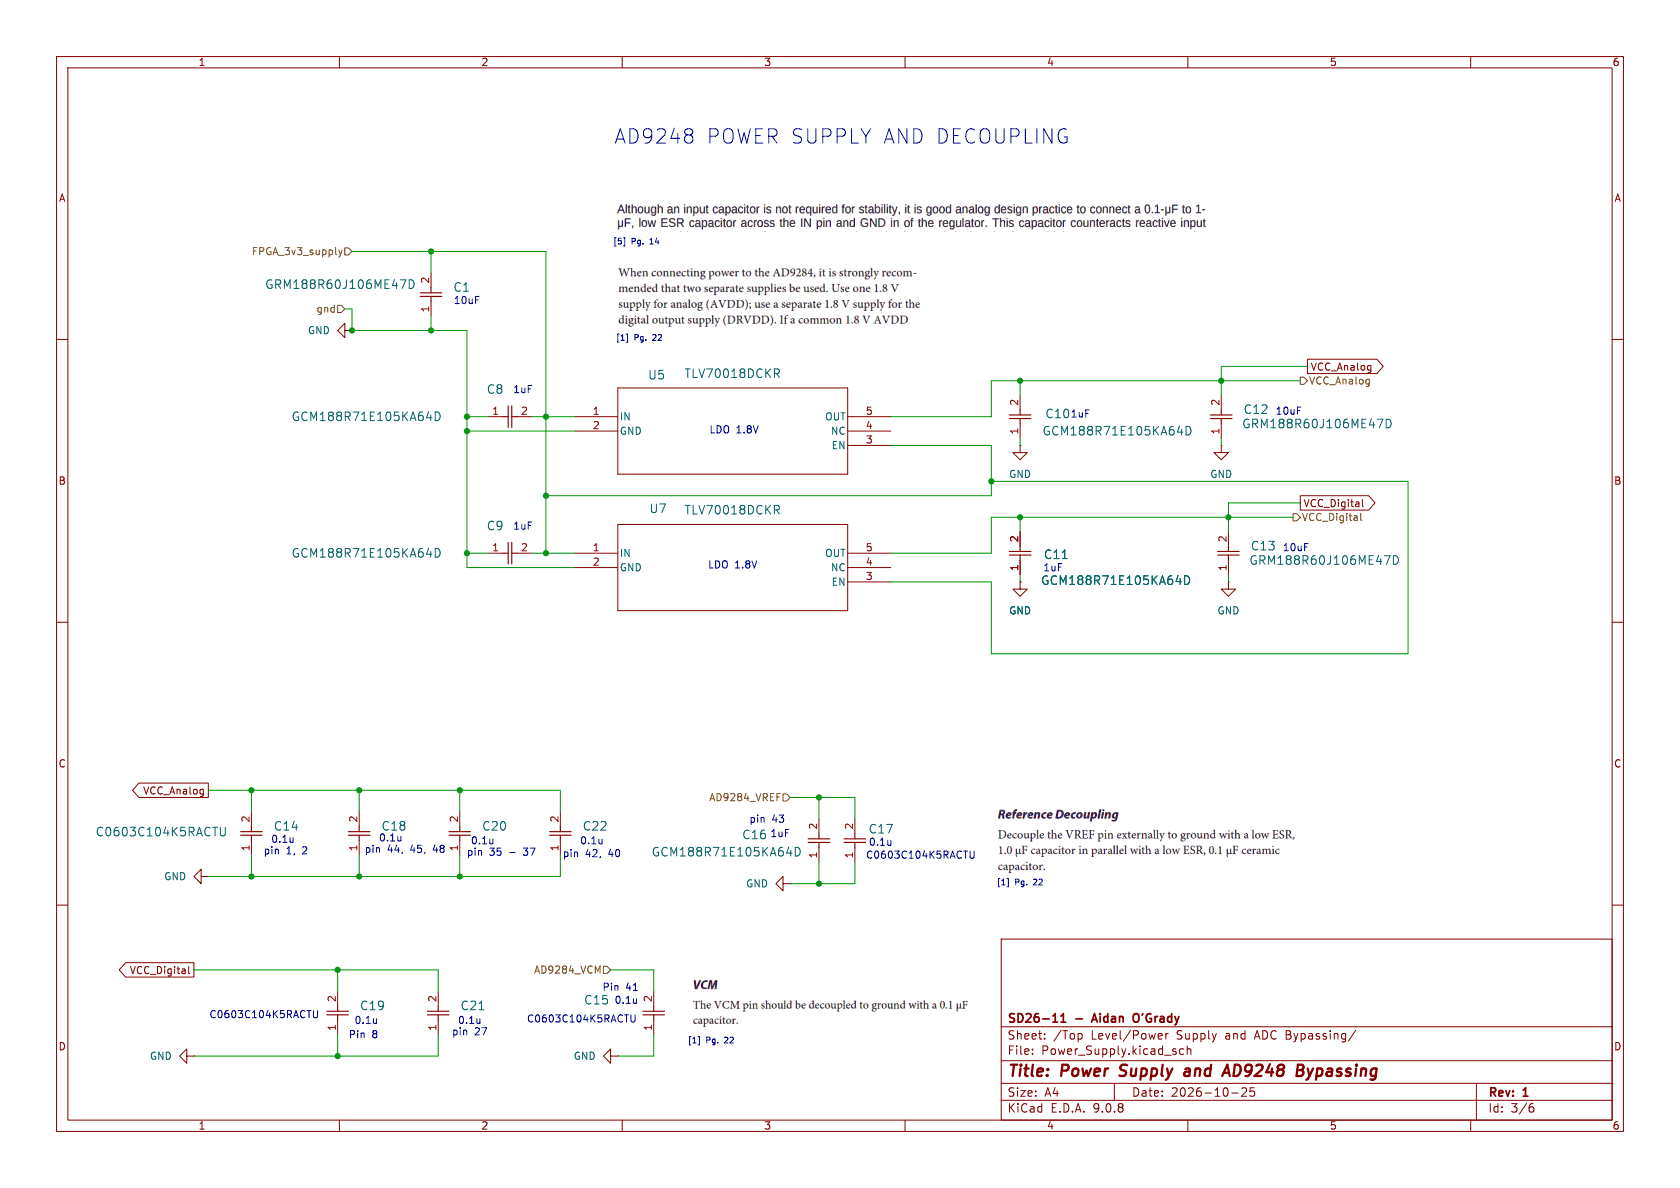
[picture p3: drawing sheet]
(kicad_sch
 (version 20250114)
 (generator "eeschema")
 (generator_version "9.0")
 (paper "A4")
 (title_block
  (title "Power Supply and AD9248 Bypassing")
  (date "2026-10-25")
  (rev "1")
  (company "SD26-11 - Aidan O'Grady"))
 (lib_symbols
  (symbol "C0603C104K5RACTU:C0603C104K5RACTU"
   (pin_names
    (offset 0.254)) (exclude_from_sim no) (in_bom yes) (on_board yes)
   (property "Reference" "C" (at 3.81 3.81 0) (effects (font (size 1.524 1.524))))
   (property "Value" "C0603C104K5RACTU" (at 3.81 -3.81 0) (effects (font (size 1.524 1.524))))
   (property "Footprint" "part_library:C0603C104K5RACTU" (at 0 0 0) (effects (font (size 1.27 1.27)
    (italic yes)) (hide yes)))
   (property "Datasheet" "https://content.kemet.com/datasheets/KEM_C1002_X7R_SMD.pdf" (at 0 0 0) (effects (font (size 1.27 1.27)
    (italic yes)) (hide yes)))
   (property "Description" "" (at 0 0 0) (effects (font (size 1.27 1.27)) (hide yes)))
   (symbol "C0603C104K5RACTU_1_1"
    (polyline (pts (xy 2.54 0) (xy 3.4798 0)) (stroke (width 0.2032) (type default)) (fill (type none)))
    (polyline (pts (xy 3.4798 -1.905) (xy 3.4798 1.905)) (stroke (width 0.2032) (type default)) (fill (type none)))
    (polyline (pts (xy 4.1148 0) (xy 5.08 0)) (stroke (width 0.2032) (type default)) (fill (type none)))
    (polyline (pts (xy 4.1148 -1.905) (xy 4.1148 1.905)) (stroke (width 0.2032) (type default)) (fill (type none)))
    (pin unspecified line (at 0 0 0) (length 2.54) (name "" (effects (font (size 1.27 1.27)))) (number "1" (effects (font (size 1.27 1.27)))))
    (pin unspecified line (at 7.62 0 180) (length 2.54) (name "" (effects (font (size 1.27 1.27)))) (number "2" (effects (font (size 1.27 1.27))))))
   (symbol "C0603C104K5RACTU_1_2"
    (polyline (pts (xy -1.905 -3.4798) (xy 1.905 -3.4798)) (stroke (width 0.2032) (type default)) (fill (type none)))
    (polyline (pts (xy -1.905 -4.1148) (xy 1.905 -4.1148)) (stroke (width 0.2032) (type default)) (fill (type none)))
    (polyline (pts (xy 0 -2.54) (xy 0 -3.4798)) (stroke (width 0.2032) (type default)) (fill (type none)))
    (polyline (pts (xy 0 -4.1148) (xy 0 -5.08)) (stroke (width 0.2032) (type default)) (fill (type none)))
    (pin unspecified line (at 0 0 270) (length 2.54) (name "" (effects (font (size 1.27 1.27)))) (number "1" (effects (font (size 1.27 1.27)))))
    (pin unspecified line (at 0 -7.62 90) (length 2.54) (name "" (effects (font (size 1.27 1.27)))) (number "2" (effects (font (size 1.27 1.27))))))
   (embedded_fonts no))
  (symbol "GCM188R71E105KA64D:GCM188R71E105KA64D"
   (pin_names
    (offset 0.254)) (exclude_from_sim no) (in_bom yes) (on_board yes)
   (property "Reference" "C" (at 3.81 3.81 0) (effects (font (size 1.524 1.524))))
   (property "Value" "GCM188R71E105KA64D" (at 3.81 -3.81 0) (effects (font (size 1.524 1.524))))
   (property "Footprint" "part_library:GCM188R71E105KA64D" (at 0 0 0) (effects (font (size 1.27 1.27)
    (italic yes)) (hide yes)))
   (property "Datasheet" "GCM188R71E105KA64D" (at 0 0 0) (effects (font (size 1.27 1.27)
    (italic yes)) (hide yes)))
   (property "Description" "" (at 0 0 0) (effects (font (size 1.27 1.27)) (hide yes)))
   (symbol "GCM188R71E105KA64D_1_1"
    (polyline (pts (xy 2.54 0) (xy 3.4798 0)) (stroke (width 0.2032) (type default)) (fill (type none)))
    (polyline (pts (xy 3.4798 -1.905) (xy 3.4798 1.905)) (stroke (width 0.2032) (type default)) (fill (type none)))
    (polyline (pts (xy 4.1148 0) (xy 5.08 0)) (stroke (width 0.2032) (type default)) (fill (type none)))
    (polyline (pts (xy 4.1148 -1.905) (xy 4.1148 1.905)) (stroke (width 0.2032) (type default)) (fill (type none)))
    (pin unspecified line (at 0 0 0) (length 2.54) (name "" (effects (font (size 1.27 1.27)))) (number "1" (effects (font (size 1.27 1.27)))))
    (pin unspecified line (at 7.62 0 180) (length 2.54) (name "" (effects (font (size 1.27 1.27)))) (number "2" (effects (font (size 1.27 1.27))))))
   (symbol "GCM188R71E105KA64D_1_2"
    (polyline (pts (xy -1.905 -3.4798) (xy 1.905 -3.4798)) (stroke (width 0.2032) (type default)) (fill (type none)))
    (polyline (pts (xy -1.905 -4.1148) (xy 1.905 -4.1148)) (stroke (width 0.2032) (type default)) (fill (type none)))
    (polyline (pts (xy 0 -2.54) (xy 0 -3.4798)) (stroke (width 0.2032) (type default)) (fill (type none)))
    (polyline (pts (xy 0 -4.1148) (xy 0 -5.08)) (stroke (width 0.2032) (type default)) (fill (type none)))
    (pin unspecified line (at 0 0 270) (length 2.54) (name "" (effects (font (size 1.27 1.27)))) (number "1" (effects (font (size 1.27 1.27)))))
    (pin unspecified line (at 0 -7.62 90) (length 2.54) (name "" (effects (font (size 1.27 1.27)))) (number "2" (effects (font (size 1.27 1.27))))))
   (embedded_fonts no))
  (symbol "GRM188R60J106ME47D:GRM188R60J106ME47D"
   (pin_names
    (offset 0.254)) (exclude_from_sim no) (in_bom yes) (on_board yes)
   (property "Reference" "C" (at 3.81 3.81 0) (effects (font (size 1.524 1.524))))
   (property "Value" "GRM188R60J106ME47D" (at 3.81 -3.81 0) (effects (font (size 1.524 1.524))))
   (property "Footprint" "part_library:GRM188R60J106ME47D" (at 0 0 0) (effects (font (size 1.27 1.27)
    (italic yes)) (hide yes)))
   (property "Datasheet" "GRM188R60J106ME47D" (at 0 0 0) (effects (font (size 1.27 1.27)
    (italic yes)) (hide yes)))
   (property "Description" "" (at 0 0 0) (effects (font (size 1.27 1.27)) (hide yes)))
   (symbol "GRM188R60J106ME47D_1_1"
    (polyline (pts (xy 2.54 0) (xy 3.4798 0)) (stroke (width 0.2032) (type default)) (fill (type none)))
    (polyline (pts (xy 3.4798 -1.905) (xy 3.4798 1.905)) (stroke (width 0.2032) (type default)) (fill (type none)))
    (polyline (pts (xy 4.1148 0) (xy 5.08 0)) (stroke (width 0.2032) (type default)) (fill (type none)))
    (polyline (pts (xy 4.1148 -1.905) (xy 4.1148 1.905)) (stroke (width 0.2032) (type default)) (fill (type none)))
    (pin unspecified line (at 0 0 0) (length 2.54) (name "" (effects (font (size 1.27 1.27)))) (number "1" (effects (font (size 1.27 1.27)))))
    (pin unspecified line (at 7.62 0 180) (length 2.54) (name "" (effects (font (size 1.27 1.27)))) (number "2" (effects (font (size 1.27 1.27))))))
   (symbol "GRM188R60J106ME47D_1_2"
    (polyline (pts (xy -1.905 -3.4798) (xy 1.905 -3.4798)) (stroke (width 0.2032) (type default)) (fill (type none)))
    (polyline (pts (xy -1.905 -4.1148) (xy 1.905 -4.1148)) (stroke (width 0.2032) (type default)) (fill (type none)))
    (polyline (pts (xy 0 -2.54) (xy 0 -3.4798)) (stroke (width 0.2032) (type default)) (fill (type none)))
    (polyline (pts (xy 0 -4.1148) (xy 0 -5.08)) (stroke (width 0.2032) (type default)) (fill (type none)))
    (pin unspecified line (at 0 0 270) (length 2.54) (name "" (effects (font (size 1.27 1.27)))) (number "1" (effects (font (size 1.27 1.27)))))
    (pin unspecified line (at 0 -7.62 90) (length 2.54) (name "" (effects (font (size 1.27 1.27)))) (number "2" (effects (font (size 1.27 1.27))))))
   (embedded_fonts no))
  (symbol "TLV70018DCKR:TLV70018DCKR"
   (pin_names
    (offset 0.254)) (exclude_from_sim no) (in_bom yes) (on_board yes)
   (property "Reference" "U" (at 27.94 10.16 0) (effects (font (size 1.524 1.524))))
   (property "Value" "TLV70018DCKR" (at 27.94 7.62 0) (effects (font (size 1.524 1.524))))
   (property "Footprint" "part_library:TLV70018DCKR" (at 0 0 0) (effects (font (size 1.27 1.27)
    (italic yes)) (hide yes)))
   (property "Datasheet" "https://www.ti.com/lit/gpn/tlv700" (at 0 0 0) (effects (font (size 1.27 1.27)
    (italic yes)) (hide yes)))
   (property "Description" "" (at 0 0 0) (effects (font (size 1.27 1.27)) (hide yes)))
   (symbol "TLV70018DCKR_0_1"
    (polyline (pts (xy 7.62 5.08) (xy 7.62 -10.16)) (stroke (width 0.127) (type default)) (fill (type none)))
    (polyline (pts (xy 7.62 -10.16) (xy 48.26 -10.16)) (stroke (width 0.127) (type default)) (fill (type none)))
    (polyline (pts (xy 48.26 5.08) (xy 7.62 5.08)) (stroke (width 0.127) (type default)) (fill (type none)))
    (polyline (pts (xy 48.26 -10.16) (xy 48.26 5.08)) (stroke (width 0.127) (type default)) (fill (type none)))
    (pin input line (at 0 0 0) (length 7.62) (name "IN" (effects (font (size 1.27 1.27)))) (number "1" (effects (font (size 1.27 1.27)))))
    (pin power_in line (at 0 -2.54 0) (length 7.62) (name "GND" (effects (font (size 1.27 1.27)))) (number "2" (effects (font (size 1.27 1.27)))))
    (pin output line (at 55.88 0 180) (length 7.62) (name "OUT" (effects (font (size 1.27 1.27)))) (number "5" (effects (font (size 1.27 1.27)))))
    (pin unspecified line (at 55.88 -2.54 180) (length 7.62) (name "NC" (effects (font (size 1.27 1.27)))) (number "4" (effects (font (size 1.27 1.27)))))
    (pin unspecified line (at 55.88 -5.08 180) (length 7.62) (name "EN" (effects (font (size 1.27 1.27)))) (number "3" (effects (font (size 1.27 1.27))))))
   (embedded_fonts no))
  (symbol "power:GND"
   (power)
   (pin_numbers (hide yes))
   (pin_names
    (offset 0) (hide yes)) (exclude_from_sim no) (in_bom yes) (on_board yes)
   (property "Reference" "#PWR" (at 0 -6.35 0) (effects (font (size 1.27 1.27)) (hide yes)))
   (property "Value" "GND" (at 0 -3.81 0) (effects (font (size 1.27 1.27))))
   (property "Footprint" "" (at 0 0 0) (effects (font (size 1.27 1.27)) (hide yes)))
   (property "Datasheet" "" (at 0 0 0) (effects (font (size 1.27 1.27)) (hide yes)))
   (property "Description" "Power symbol creates a global label with name \"GND\" , ground" (at 0 0 0) (effects (font (size 1.27 1.27)) (hide yes)))
   (symbol "GND_0_1"
    (polyline (pts (xy 0 0) (xy 0 -1.27) (xy 1.27 -1.27) (xy 0 -2.54) (xy -1.27 -1.27) (xy 0 -1.27)) (stroke (width 0) (type default)) (fill (type none))))
   (symbol "GND_1_1"
    (pin power_in line (at 0 0 270) (length 0) (name "~" (effects (font (size 1.27 1.27)))) (number "1" (effects (font (size 1.27 1.27))))))
   (embedded_fonts no)))
 (text "10uF\n"
  (exclude_from_sim no)
  (at 227.838 72.898 0)
  (effects (font (size 1.27 1.27))))
 (text "1uF\n"
  (exclude_from_sim no)
  (at 186.182 100.584 0)
  (effects (font (size 1.27 1.27))))
 (text "LDO 1.8V"
  (exclude_from_sim no)
  (at 129.54 100.076 0)
  (effects (font (size 1.27 1.27))))
 (text "[1] Pg. 22"
  (exclude_from_sim no)
  (at 180.34 156.21 0)
  (effects (font (size 1.016 1.016))
   (href "https://www.analog.com/media/en/technical-documentation/data-sheets/ad9284.pdf")))
 (text "0.1u\n"
  (exclude_from_sim no)
  (at 83.058 180.594 0)
  (effects (font (size 1.27 1.27))))
 (text "pin 44, 45, 48\n\n"
  (exclude_from_sim no)
  (at 71.628 151.384 0)
  (effects (font (size 1.27 1.27))))
 (text "0.1u\n"
  (exclude_from_sim no)
  (at 64.77 180.594 0)
  (effects (font (size 1.27 1.27))))
 (text "1uF\n"
  (exclude_from_sim no)
  (at 191.008 73.406 0)
  (effects (font (size 1.27 1.27))))
 (text "0.1u\n"
  (exclude_from_sim no)
  (at 50.038 148.59 0)
  (effects (font (size 1.27 1.27))))
 (text "10uF\n"
  (exclude_from_sim no)
  (at 229.108 97.028 0)
  (effects (font (size 1.27 1.27))))
 (text "LDO 1.8V"
  (exclude_from_sim no)
  (at 129.794 76.2 0)
  (effects (font (size 1.27 1.27))))
 (text "Pin 8\n\n"
  (exclude_from_sim no)
  (at 64.262 184.15 0)
  (effects (font (size 1.27 1.27))))
 (text "Pin 41\n\n"
  (exclude_from_sim no)
  (at 109.728 175.768 0)
  (effects (font (size 1.27 1.27))))
 (text "0.1u\n"
  (exclude_from_sim no)
  (at 110.744 177.038 0)
  (effects (font (size 1.27 1.27))))
 (text "[1] Pg. 22"
  (exclude_from_sim no)
  (at 113.03 59.944 0)
  (effects (font (size 1.016 1.016))
   (href "https://www.analog.com/media/en/technical-documentation/data-sheets/ad9284.pdf")))
 (text "pin 35 - 37\n\n\n"
  (exclude_from_sim no)
  (at 88.646 152.908 0)
  (effects (font (size 1.27 1.27))))
 (text "pin 27\n\n\n"
  (exclude_from_sim no)
  (at 83.058 184.658 0)
  (effects (font (size 1.27 1.27))))
 (text "1uF\n"
  (exclude_from_sim no)
  (at 92.456 69.088 0)
  (effects (font (size 1.27 1.27))))
 (text "10uF\n"
  (exclude_from_sim no)
  (at 82.55 53.34 0)
  (effects (font (size 1.27 1.27))))
 (text "1uF\n"
  (exclude_from_sim no)
  (at 92.456 93.218 0)
  (effects (font (size 1.27 1.27))))
 (text "pin 1, 2\n"
  (exclude_from_sim no)
  (at 50.546 150.622 0)
  (effects (font (size 1.27 1.27))))
 (text "C0603C104K5RACTU\n"
  (exclude_from_sim no)
  (at 102.87 180.34 0)
  (effects (font (size 1.27 1.27))))
 (text "0.1u\n"
  (exclude_from_sim no)
  (at 155.702 149.098 0)
  (effects (font (size 1.27 1.27))))
 (text "pin 43\n\n\n"
  (exclude_from_sim no)
  (at 135.636 147.066 0)
  (effects (font (size 1.27 1.27))))
 (text "0.1u\n"
  (exclude_from_sim no)
  (at 85.344 148.844 0)
  (effects (font (size 1.27 1.27))))
 (text "1uF\n"
  (exclude_from_sim no)
  (at 137.922 147.574 0)
  (effects (font (size 1.27 1.27))))
 (text "0.1u\n"
  (exclude_from_sim no)
  (at 104.648 148.844 0)
  (effects (font (size 1.27 1.27))))
 (text "pin 42, 40\n\n\n"
  (exclude_from_sim no)
  (at 104.648 153.162 0)
  (effects (font (size 1.27 1.27))))
 (text "0.1u\n"
  (exclude_from_sim no)
  (at 69.088 148.336 0)
  (effects (font (size 1.27 1.27))))
 (text "AD9248 POWER SUPPLY AND DECOUPLING"
  (exclude_from_sim no)
  (at 148.844 24.384 0)
  (effects (font (size 2.54 2.54))))
 (text "[5] Pg. 14"
  (exclude_from_sim no)
  (at 112.522 42.926 0)
  (effects (font (size 1.016 1.016))
   (href "https://www.ti.com/lit/ds/symlink/tlv700.pdf?ts=1792804791454")))
 (text "C0603C104K5RACTU\n"
  (exclude_from_sim no)
  (at 46.736 179.578 0)
  (effects (font (size 1.27 1.27))))
 (text "C0603C104K5RACTU\n"
  (exclude_from_sim no)
  (at 162.814 151.384 0)
  (effects (font (size 1.27 1.27))))
 (text "[1] Pg. 22"
  (exclude_from_sim no)
  (at 125.73 184.15 0)
  (effects (font (size 1.016 1.016))
   (href "https://www.analog.com/media/en/technical-documentation/data-sheets/ad9284.pdf")))
 (junction
  (at 59.69 171.45)
  (diameter 0)
  (color 0 0 0 0))
 (junction
  (at 96.52 97.79)
  (diameter 0)
  (color 0 0 0 0))
 (junction
  (at 63.5 154.94)
  (diameter 0)
  (color 0 0 0 0))
 (junction
  (at 96.52 73.66)
  (diameter 0)
  (color 0 0 0 0))
 (junction
  (at 81.28 139.7)
  (diameter 0)
  (color 0 0 0 0))
 (junction
  (at 96.52 87.63)
  (diameter 0)
  (color 0 0 0 0))
 (junction
  (at 76.2 58.42)
  (diameter 0)
  (color 0 0 0 0))
 (junction
  (at 180.34 91.44)
  (diameter 0)
  (color 0 0 0 0))
 (junction
  (at 175.26 85.09)
  (diameter 0)
  (color 0 0 0 0))
 (junction
  (at 44.45 154.94)
  (diameter 0)
  (color 0 0 0 0))
 (junction
  (at 217.17 91.44)
  (diameter 0)
  (color 0 0 0 0))
 (junction
  (at 215.9 67.31)
  (diameter 0)
  (color 0 0 0 0))
 (junction
  (at 180.34 67.31)
  (diameter 0)
  (color 0 0 0 0))
 (junction
  (at 82.55 76.2)
  (diameter 0)
  (color 0 0 0 0))
 (junction
  (at 76.2 44.45)
  (diameter 0)
  (color 0 0 0 0))
 (junction
  (at 44.45 139.7)
  (diameter 0)
  (color 0 0 0 0))
 (junction
  (at 82.55 97.79)
  (diameter 0)
  (color 0 0 0 0))
 (junction
  (at 144.78 140.97)
  (diameter 0)
  (color 0 0 0 0))
 (junction
  (at 82.55 73.66)
  (diameter 0)
  (color 0 0 0 0))
 (junction
  (at 63.5 139.7)
  (diameter 0)
  (color 0 0 0 0))
 (junction
  (at 144.78 156.21)
  (diameter 0)
  (color 0 0 0 0))
 (junction
  (at 62.23 58.42)
  (diameter 0)
  (color 0 0 0 0))
 (junction
  (at 59.69 186.69)
  (diameter 0)
  (color 0 0 0 0))
 (junction
  (at 81.28 154.94)
  (diameter 0)
  (color 0 0 0 0))
 (wire
  (pts (xy 180.34 91.44) (xy 180.34 93.98))
  (stroke (width 0) (type default)))
 (wire
  (pts (xy 115.57 171.45) (xy 107.95 171.45))
  (stroke (width 0) (type default)))
 (wire
  (pts (xy 151.13 156.21) (xy 144.78 156.21))
  (stroke (width 0) (type default)))
 (wire
  (pts (xy 99.06 143.51) (xy 99.06 139.7))
  (stroke (width 0) (type default)))
 (wire
  (pts (xy 180.34 78.74) (xy 180.34 77.47))
  (stroke (width 0) (type default)))
 (wire
  (pts (xy 76.2 44.45) (xy 76.2 48.26))
  (stroke (width 0) (type default)))
 (wire
  (pts (xy 180.34 101.6) (xy 180.34 102.87))
  (stroke (width 0) (type default)))
 (wire
  (pts (xy 175.26 67.31) (xy 180.34 67.31))
  (stroke (width 0) (type default)))
 (wire
  (pts (xy 96.52 87.63) (xy 175.26 87.63))
  (stroke (width 0) (type default)))
 (wire
  (pts (xy 76.2 44.45) (xy 96.52 44.45))
  (stroke (width 0) (type default)))
 (wire
  (pts (xy 36.83 154.94) (xy 44.45 154.94))
  (stroke (width 0) (type default)))
 (wire
  (pts (xy 217.17 91.44) (xy 217.17 93.98))
  (stroke (width 0) (type default)))
 (wire
  (pts (xy 175.26 115.57) (xy 248.92 115.57))
  (stroke (width 0) (type default)))
 (wire
  (pts (xy 175.26 78.74) (xy 175.26 85.09))
  (stroke (width 0) (type default)))
 (wire
  (pts (xy 144.78 152.4) (xy 144.78 156.21))
  (stroke (width 0) (type default)))
 (wire
  (pts (xy 34.29 186.69) (xy 59.69 186.69))
  (stroke (width 0) (type default)))
 (wire
  (pts (xy 81.28 139.7) (xy 63.5 139.7))
  (stroke (width 0) (type default)))
 (wire
  (pts (xy 63.5 151.13) (xy 63.5 154.94))
  (stroke (width 0) (type default)))
 (wire
  (pts (xy 157.48 97.79) (xy 175.26 97.79))
  (stroke (width 0) (type default)))
 (wire
  (pts (xy 62.23 44.45) (xy 76.2 44.45))
  (stroke (width 0) (type default)))
 (wire
  (pts (xy 99.06 154.94) (xy 81.28 154.94))
  (stroke (width 0) (type default)))
 (wire
  (pts (xy 82.55 97.79) (xy 86.36 97.79))
  (stroke (width 0) (type default)))
 (wire
  (pts (xy 115.57 182.88) (xy 115.57 186.69))
  (stroke (width 0) (type default)))
 (wire
  (pts (xy 157.48 73.66) (xy 175.26 73.66))
  (stroke (width 0) (type default)))
 (wire
  (pts (xy 96.52 97.79) (xy 101.6 97.79))
  (stroke (width 0) (type default)))
 (wire
  (pts (xy 157.48 78.74) (xy 175.26 78.74))
  (stroke (width 0) (type default)))
 (wire
  (pts (xy 82.55 100.33) (xy 101.6 100.33))
  (stroke (width 0) (type default)))
 (wire
  (pts (xy 215.9 67.31) (xy 229.87 67.31))
  (stroke (width 0) (type default)))
 (wire
  (pts (xy 77.47 171.45) (xy 59.69 171.45))
  (stroke (width 0) (type default)))
 (wire
  (pts (xy 99.06 139.7) (xy 81.28 139.7))
  (stroke (width 0) (type default)))
 (wire
  (pts (xy 93.98 73.66) (xy 96.52 73.66))
  (stroke (width 0) (type default)))
 (wire
  (pts (xy 82.55 73.66) (xy 82.55 76.2))
  (stroke (width 0) (type default)))
 (wire
  (pts (xy 248.92 85.09) (xy 248.92 115.57))
  (stroke (width 0) (type default)))
 (wire
  (pts (xy 151.13 144.78) (xy 151.13 140.97))
  (stroke (width 0) (type default)))
 (wire
  (pts (xy 180.34 67.31) (xy 180.34 69.85))
  (stroke (width 0) (type default)))
 (wire
  (pts (xy 231.14 64.77) (xy 215.9 64.77))
  (stroke (width 0) (type default)))
 (wire
  (pts (xy 59.69 182.88) (xy 59.69 186.69))
  (stroke (width 0) (type default)))
 (wire
  (pts (xy 82.55 58.42) (xy 82.55 73.66))
  (stroke (width 0) (type default)))
 (wire
  (pts (xy 96.52 44.45) (xy 96.52 73.66))
  (stroke (width 0) (type default)))
 (wire
  (pts (xy 81.28 154.94) (xy 63.5 154.94))
  (stroke (width 0) (type default)))
 (wire
  (pts (xy 96.52 87.63) (xy 96.52 97.79))
  (stroke (width 0) (type default)))
 (wire
  (pts (xy 217.17 91.44) (xy 228.6 91.44))
  (stroke (width 0) (type default)))
 (wire
  (pts (xy 63.5 143.51) (xy 63.5 139.7))
  (stroke (width 0) (type default)))
 (wire
  (pts (xy 59.69 175.26) (xy 59.69 171.45))
  (stroke (width 0) (type default)))
 (wire
  (pts (xy 151.13 140.97) (xy 144.78 140.97))
  (stroke (width 0) (type default)))
 (wire
  (pts (xy 217.17 88.9) (xy 217.17 91.44))
  (stroke (width 0) (type default)))
 (wire
  (pts (xy 144.78 156.21) (xy 139.7 156.21))
  (stroke (width 0) (type default)))
 (wire
  (pts (xy 77.47 175.26) (xy 77.47 171.45))
  (stroke (width 0) (type default)))
 (wire
  (pts (xy 175.26 91.44) (xy 180.34 91.44))
  (stroke (width 0) (type default)))
 (wire
  (pts (xy 215.9 77.47) (xy 215.9 78.74))
  (stroke (width 0) (type default)))
 (wire
  (pts (xy 62.23 54.61) (xy 60.96 54.61))
  (stroke (width 0) (type default)))
 (wire
  (pts (xy 82.55 73.66) (xy 86.36 73.66))
  (stroke (width 0) (type default)))
 (wire
  (pts (xy 81.28 143.51) (xy 81.28 139.7))
  (stroke (width 0) (type default)))
 (wire
  (pts (xy 62.23 58.42) (xy 76.2 58.42))
  (stroke (width 0) (type default)))
 (wire
  (pts (xy 215.9 64.77) (xy 215.9 67.31))
  (stroke (width 0) (type default)))
 (wire
  (pts (xy 115.57 186.69) (xy 109.22 186.69))
  (stroke (width 0) (type default)))
 (wire
  (pts (xy 139.7 140.97) (xy 144.78 140.97))
  (stroke (width 0) (type default)))
 (wire
  (pts (xy 44.45 154.94) (xy 63.5 154.94))
  (stroke (width 0) (type default)))
 (wire
  (pts (xy 175.26 115.57) (xy 175.26 102.87))
  (stroke (width 0) (type default)))
 (wire
  (pts (xy 44.45 139.7) (xy 63.5 139.7))
  (stroke (width 0) (type default)))
 (wire
  (pts (xy 180.34 67.31) (xy 215.9 67.31))
  (stroke (width 0) (type default)))
 (wire
  (pts (xy 215.9 67.31) (xy 215.9 69.85))
  (stroke (width 0) (type default)))
 (wire
  (pts (xy 77.47 186.69) (xy 59.69 186.69))
  (stroke (width 0) (type default)))
 (wire
  (pts (xy 115.57 175.26) (xy 115.57 171.45))
  (stroke (width 0) (type default)))
 (wire
  (pts (xy 175.26 67.31) (xy 175.26 73.66))
  (stroke (width 0) (type default)))
 (wire
  (pts (xy 180.34 91.44) (xy 217.17 91.44))
  (stroke (width 0) (type default)))
 (wire
  (pts (xy 82.55 76.2) (xy 101.6 76.2))
  (stroke (width 0) (type default)))
 (wire
  (pts (xy 76.2 58.42) (xy 82.55 58.42))
  (stroke (width 0) (type default)))
 (wire
  (pts (xy 175.26 97.79) (xy 175.26 91.44))
  (stroke (width 0) (type default)))
 (wire
  (pts (xy 82.55 97.79) (xy 82.55 100.33))
  (stroke (width 0) (type default)))
 (wire
  (pts (xy 62.23 58.42) (xy 62.23 54.61))
  (stroke (width 0) (type default)))
 (wire
  (pts (xy 96.52 73.66) (xy 101.6 73.66))
  (stroke (width 0) (type default)))
 (wire
  (pts (xy 175.26 85.09) (xy 248.92 85.09))
  (stroke (width 0) (type default)))
 (wire
  (pts (xy 44.45 139.7) (xy 36.83 139.7))
  (stroke (width 0) (type default)))
 (wire
  (pts (xy 229.87 88.9) (xy 217.17 88.9))
  (stroke (width 0) (type default)))
 (wire
  (pts (xy 44.45 154.94) (xy 44.45 151.13))
  (stroke (width 0) (type default)))
 (wire
  (pts (xy 77.47 182.88) (xy 77.47 186.69))
  (stroke (width 0) (type default)))
 (wire
  (pts (xy 82.55 76.2) (xy 82.55 97.79))
  (stroke (width 0) (type default)))
 (wire
  (pts (xy 157.48 102.87) (xy 175.26 102.87))
  (stroke (width 0) (type default)))
 (wire
  (pts (xy 34.29 171.45) (xy 59.69 171.45))
  (stroke (width 0) (type default)))
 (wire
  (pts (xy 93.98 97.79) (xy 96.52 97.79))
  (stroke (width 0) (type default)))
 (wire
  (pts (xy 151.13 152.4) (xy 151.13 156.21))
  (stroke (width 0) (type default)))
 (wire
  (pts (xy 99.06 151.13) (xy 99.06 154.94))
  (stroke (width 0) (type default)))
 (wire
  (pts (xy 217.17 101.6) (xy 217.17 102.87))
  (stroke (width 0) (type default)))
 (wire
  (pts (xy 175.26 85.09) (xy 175.26 87.63))
  (stroke (width 0) (type default)))
 (wire
  (pts (xy 44.45 143.51) (xy 44.45 139.7))
  (stroke (width 0) (type default)))
 (wire
  (pts (xy 144.78 140.97) (xy 144.78 144.78))
  (stroke (width 0) (type default)))
 (wire
  (pts (xy 81.28 151.13) (xy 81.28 154.94))
  (stroke (width 0) (type default)))
 (wire
  (pts (xy 96.52 73.66) (xy 96.52 87.63))
  (stroke (width 0) (type default)))
 (wire
  (pts (xy 76.2 55.88) (xy 76.2 58.42))
  (stroke (width 0) (type default)))
 (image
  (at 203.2 148.082)
  (data))
 (image
  (at 161.29 38.1)
  (data))
 (image
  (at 147.32 177.292)
  (scale 1.19226)
  (data))
 (image
  (at 135.89 52.07)
  (scale 1.25203)
  (data))
 (global_label "VCC_Analog"
  (shape output)
  (at 231.14 64.77 0)
  (fields_autoplaced yes)
  (effects (font (size 1.27 1.27)) (justify left))
  (property "Intersheetrefs" "${INTERSHEET_REFS}" (at 245.0712 64.77 0) (effects (font (size 1.27 1.27)) (justify left) (hide yes))))
 (global_label "VCC_Digital"
  (shape output)
  (at 229.87 88.9 0)
  (fields_autoplaced yes)
  (effects (font (size 1.27 1.27)) (justify left))
  (property "Intersheetrefs" "${INTERSHEET_REFS}" (at 243.6199 88.9 0) (effects (font (size 1.27 1.27)) (justify left) (hide yes))))
 (global_label "VCC_Digital"
  (shape output)
  (at 34.29 171.45 180)
  (fields_autoplaced yes)
  (effects (font (size 1.27 1.27)) (justify right))
  (property "Intersheetrefs" "${INTERSHEET_REFS}" (at 20.5401 171.45 0) (effects (font (size 1.27 1.27)) (justify right) (hide yes))))
 (global_label "VCC_Analog"
  (shape output)
  (at 36.83 139.7 180)
  (fields_autoplaced yes)
  (effects (font (size 1.27 1.27)) (justify right))
  (property "Intersheetrefs" "${INTERSHEET_REFS}" (at 22.8988 139.7 0) (effects (font (size 1.27 1.27)) (justify right) (hide yes))))
 (hierarchical_label "gnd"
  (shape input)
  (at 60.96 54.61 180)
  (effects (font (size 1.27 1.27)) (justify right)))
 (hierarchical_label "VCC_Digital"
  (shape output)
  (at 228.6 91.44 0)
  (effects (font (size 1.27 1.27)) (justify left)))
 (hierarchical_label "AD9284_VCM"
  (shape input)
  (at 107.95 171.45 180)
  (effects (font (size 1.27 1.27)) (justify right)))
 (hierarchical_label "VCC_Analog"
  (shape output)
  (at 229.87 67.31 0)
  (effects (font (size 1.27 1.27)) (justify left)))
 (hierarchical_label "AD9284_VREF"
  (shape input)
  (at 139.7 140.97 180)
  (effects (font (size 1.27 1.27)) (justify right)))
 (hierarchical_label "FPGA_3v3_supply"
  (shape input)
  (at 62.23 44.45 180)
  (effects (font (size 1.27 1.27)) (justify right)))
 (symbol
  (lib_id "GCM188R71E105KA64D:GCM188R71E105KA64D")
  (at 180.34 77.47 90)
  (unit 1)
  (exclude_from_sim no)
  (in_bom yes)
  (on_board yes)
  (dnp no)
  (property "Reference" "C10" (at 184.658 73.152 90) (effects (font (size 1.524 1.524)) (justify right)))
  (property "Value" "GCM188R71E105KA64D" (at 184.15 76.2 90) (effects (font (size 1.524 1.524)) (justify right)))
  (property "Footprint" "part_library:GCM188R71E105KA64D" (at 180.34 77.47 0) (effects (font (size 1.27 1.27)
    (italic yes)) (hide yes)))
  (property "Datasheet" "GCM188R71E105KA64D" (at 180.34 77.47 0) (effects (font (size 1.27 1.27)
    (italic yes)) (hide yes)))
  (property "Description" "" (at 180.34 77.47 0) (effects (font (size 1.27 1.27)) (hide yes)))
  (pin "1")
  (pin "2"))
 (symbol
  (lib_id "C0603C104K5RACTU:C0603C104K5RACTU")
  (at 59.69 182.88 90)
  (unit 1)
  (exclude_from_sim no)
  (in_bom yes)
  (on_board yes)
  (dnp no)
  (property "Reference" "C19" (at 63.5 177.7999 90) (effects (font (size 1.524 1.524)) (justify right)))
  (property "Value" "C0603C104K5RACTU" (at 33.02 179.07 90) (effects (font (size 1.524 1.524)) (justify right) (hide yes)))
  (property "Footprint" "part_library:C0603C104K5RACTU" (at 59.69 182.88 0) (effects (font (size 1.27 1.27)
    (italic yes)) (hide yes)))
  (property "Datasheet" "https://content.kemet.com/datasheets/KEM_C1002_X7R_SMD.pdf" (at 59.69 182.88 0) (effects (font (size 1.27 1.27)
    (italic yes)) (hide yes)))
  (property "Description" "" (at 59.69 182.88 0) (effects (font (size 1.27 1.27)) (hide yes)))
  (pin "2")
  (pin "1"))
 (symbol
  (lib_id "C0603C104K5RACTU:C0603C104K5RACTU")
  (at 63.5 151.13 90)
  (unit 1)
  (exclude_from_sim no)
  (in_bom yes)
  (on_board yes)
  (dnp no)
  (property "Reference" "C18" (at 67.31 146.0499 90) (effects (font (size 1.524 1.524)) (justify right)))
  (property "Value" "C0603C104K5RACTU" (at 36.83 147.32 90) (effects (font (size 1.524 1.524)) (justify right) (hide yes)))
  (property "Footprint" "part_library:C0603C104K5RACTU" (at 63.5 151.13 0) (effects (font (size 1.27 1.27)
    (italic yes)) (hide yes)))
  (property "Datasheet" "https://content.kemet.com/datasheets/KEM_C1002_X7R_SMD.pdf" (at 63.5 151.13 0) (effects (font (size 1.27 1.27)
    (italic yes)) (hide yes)))
  (property "Description" "" (at 63.5 151.13 0) (effects (font (size 1.27 1.27)) (hide yes)))
  (pin "2")
  (pin "1"))
 (symbol
  (lib_id "GCM188R71E105KA64D:GCM188R71E105KA64D")
  (at 86.36 73.66 0)
  (unit 1)
  (exclude_from_sim no)
  (in_bom yes)
  (on_board yes)
  (dnp no)
  (property "Reference" "C8" (at 89.154 68.834 0) (effects (font (size 1.524 1.524)) (justify right)))
  (property "Value" "GCM188R71E105KA64D" (at 78.232 73.66 0) (effects (font (size 1.524 1.524)) (justify right)))
  (property "Footprint" "part_library:GCM188R71E105KA64D" (at 86.36 73.66 0) (effects (font (size 1.27 1.27)
    (italic yes)) (hide yes)))
  (property "Datasheet" "GCM188R71E105KA64D" (at 86.36 73.66 0) (effects (font (size 1.27 1.27)
    (italic yes)) (hide yes)))
  (property "Description" "" (at 86.36 73.66 0) (effects (font (size 1.27 1.27)) (hide yes)))
  (pin "1")
  (pin "2"))
 (symbol
  (lib_id "C0603C104K5RACTU:C0603C104K5RACTU")
  (at 44.45 151.13 90)
  (unit 1)
  (exclude_from_sim no)
  (in_bom yes)
  (on_board yes)
  (dnp no)
  (property "Reference" "C14" (at 48.26 146.0499 90) (effects (font (size 1.524 1.524)) (justify right)))
  (property "Value" "C0603C104K5RACTU" (at 16.764 147.066 90) (effects (font (size 1.524 1.524)) (justify right)))
  (property "Footprint" "part_library:C0603C104K5RACTU" (at 44.45 151.13 0) (effects (font (size 1.27 1.27)
    (italic yes)) (hide yes)))
  (property "Datasheet" "https://content.kemet.com/datasheets/KEM_C1002_X7R_SMD.pdf" (at 44.45 151.13 0) (effects (font (size 1.27 1.27)
    (italic yes)) (hide yes)))
  (property "Description" "" (at 44.45 151.13 0) (effects (font (size 1.27 1.27)) (hide yes)))
  (pin "2")
  (pin "1"))
 (symbol
  (lib_id "power:GND")
  (at 215.9 78.74 0)
  (unit 1)
  (exclude_from_sim no)
  (in_bom yes)
  (on_board yes)
  (dnp no)
  (fields_autoplaced yes)
  (property "Reference" "#PWR010" (at 215.9 85.09 0) (effects (font (size 1.27 1.27)) (hide yes)))
  (property "Value" "GND" (at 215.9 83.82 0) (effects (font (size 1.27 1.27))))
  (property "Footprint" "" (at 215.9 78.74 0) (effects (font (size 1.27 1.27)) (hide yes)))
  (property "Datasheet" "" (at 215.9 78.74 0) (effects (font (size 1.27 1.27)) (hide yes)))
  (property "Description" "Power symbol creates a global label with name \"GND\" , ground" (at 215.9 78.74 0) (effects (font (size 1.27 1.27)) (hide yes)))
  (pin "1"))
 (symbol
  (lib_id "GRM188R60J106ME47D:GRM188R60J106ME47D")
  (at 217.17 101.6 90)
  (unit 1)
  (exclude_from_sim no)
  (in_bom yes)
  (on_board yes)
  (dnp no)
  (property "Reference" "C13" (at 220.98 96.5199 90) (effects (font (size 1.524 1.524)) (justify right)))
  (property "Value" "GRM188R60J106ME47D" (at 220.726 99.06 90) (effects (font (size 1.524 1.524)) (justify right)))
  (property "Footprint" "part_library:GRM188R60J106ME47D" (at 217.17 101.6 0) (effects (font (size 1.27 1.27)
    (italic yes)) (hide yes)))
  (property "Datasheet" "GRM188R60J106ME47D" (at 217.17 101.6 0) (effects (font (size 1.27 1.27)
    (italic yes)) (hide yes)))
  (property "Description" "" (at 217.17 101.6 0) (effects (font (size 1.27 1.27)) (hide yes)))
  (pin "2")
  (pin "1"))
 (symbol
  (lib_id "power:GND")
  (at 180.34 102.87 0)
  (unit 1)
  (exclude_from_sim no)
  (in_bom yes)
  (on_board yes)
  (dnp no)
  (fields_autoplaced yes)
  (property "Reference" "#PWR09" (at 180.34 109.22 0) (effects (font (size 1.27 1.27)) (hide yes)))
  (property "Value" "GND" (at 180.34 107.95 0) (effects (font (size 1.27 1.27))))
  (property "Footprint" "" (at 180.34 102.87 0) (effects (font (size 1.27 1.27)) (hide yes)))
  (property "Datasheet" "" (at 180.34 102.87 0) (effects (font (size 1.27 1.27)) (hide yes)))
  (property "Description" "Power symbol creates a global label with name \"GND\" , ground" (at 180.34 102.87 0) (effects (font (size 1.27 1.27)) (hide yes)))
  (pin "1"))
 (symbol
  (lib_id "power:GND")
  (at 139.7 156.21 270)
  (unit 1)
  (exclude_from_sim no)
  (in_bom yes)
  (on_board yes)
  (dnp no)
  (fields_autoplaced yes)
  (property "Reference" "#PWR020" (at 133.35 156.21 0) (effects (font (size 1.27 1.27)) (hide yes)))
  (property "Value" "GND" (at 135.89 156.2099 90) (effects (font (size 1.27 1.27)) (justify right)))
  (property "Footprint" "" (at 139.7 156.21 0) (effects (font (size 1.27 1.27)) (hide yes)))
  (property "Datasheet" "" (at 139.7 156.21 0) (effects (font (size 1.27 1.27)) (hide yes)))
  (property "Description" "Power symbol creates a global label with name \"GND\" , ground" (at 139.7 156.21 0) (effects (font (size 1.27 1.27)) (hide yes)))
  (pin "1"))
 (symbol
  (lib_id "power:GND")
  (at 180.34 78.74 0)
  (unit 1)
  (exclude_from_sim no)
  (in_bom yes)
  (on_board yes)
  (dnp no)
  (fields_autoplaced yes)
  (property "Reference" "#PWR08" (at 180.34 85.09 0) (effects (font (size 1.27 1.27)) (hide yes)))
  (property "Value" "GND" (at 180.34 83.82 0) (effects (font (size 1.27 1.27))))
  (property "Footprint" "" (at 180.34 78.74 0) (effects (font (size 1.27 1.27)) (hide yes)))
  (property "Datasheet" "" (at 180.34 78.74 0) (effects (font (size 1.27 1.27)) (hide yes)))
  (property "Description" "Power symbol creates a global label with name \"GND\" , ground" (at 180.34 78.74 0) (effects (font (size 1.27 1.27)) (hide yes)))
  (pin "1"))
 (symbol
  (lib_id "GCM188R71E105KA64D:GCM188R71E105KA64D")
  (at 86.36 97.79 0)
  (unit 1)
  (exclude_from_sim no)
  (in_bom yes)
  (on_board yes)
  (dnp no)
  (property "Reference" "C9" (at 89.154 92.964 0) (effects (font (size 1.524 1.524)) (justify right)))
  (property "Value" "GCM188R71E105KA64D" (at 78.232 97.79 0) (effects (font (size 1.524 1.524)) (justify right)))
  (property "Footprint" "part_library:GCM188R71E105KA64D" (at 86.36 97.79 0) (effects (font (size 1.27 1.27)
    (italic yes)) (hide yes)))
  (property "Datasheet" "GCM188R71E105KA64D" (at 86.36 97.79 0) (effects (font (size 1.27 1.27)
    (italic yes)) (hide yes)))
  (property "Description" "" (at 86.36 97.79 0) (effects (font (size 1.27 1.27)) (hide yes)))
  (pin "1")
  (pin "2"))
 (symbol
  (lib_id "power:GND")
  (at 109.22 186.69 270)
  (unit 1)
  (exclude_from_sim no)
  (in_bom yes)
  (on_board yes)
  (dnp no)
  (fields_autoplaced yes)
  (property "Reference" "#PWR019" (at 102.87 186.69 0) (effects (font (size 1.27 1.27)) (hide yes)))
  (property "Value" "GND" (at 105.41 186.6899 90) (effects (font (size 1.27 1.27)) (justify right)))
  (property "Footprint" "" (at 109.22 186.69 0) (effects (font (size 1.27 1.27)) (hide yes)))
  (property "Datasheet" "" (at 109.22 186.69 0) (effects (font (size 1.27 1.27)) (hide yes)))
  (property "Description" "Power symbol creates a global label with name \"GND\" , ground" (at 109.22 186.69 0) (effects (font (size 1.27 1.27)) (hide yes)))
  (pin "1"))
 (symbol
  (lib_id "GCM188R71E105KA64D:GCM188R71E105KA64D")
  (at 144.78 152.4 90)
  (unit 1)
  (exclude_from_sim no)
  (in_bom yes)
  (on_board yes)
  (dnp no)
  (property "Reference" "C16" (at 131.064 147.574 90) (effects (font (size 1.524 1.524)) (justify right)))
  (property "Value" "GCM188R71E105KA64D" (at 115.062 150.622 90) (effects (font (size 1.524 1.524)) (justify right)))
  (property "Footprint" "part_library:GCM188R71E105KA64D" (at 144.78 152.4 0) (effects (font (size 1.27 1.27)
    (italic yes)) (hide yes)))
  (property "Datasheet" "GCM188R71E105KA64D" (at 144.78 152.4 0) (effects (font (size 1.27 1.27)
    (italic yes)) (hide yes)))
  (property "Description" "" (at 144.78 152.4 0) (effects (font (size 1.27 1.27)) (hide yes)))
  (pin "1")
  (pin "2"))
 (symbol
  (lib_id "C0603C104K5RACTU:C0603C104K5RACTU")
  (at 81.28 151.13 90)
  (unit 1)
  (exclude_from_sim no)
  (in_bom yes)
  (on_board yes)
  (dnp no)
  (property "Reference" "C20" (at 85.09 146.0499 90) (effects (font (size 1.524 1.524)) (justify right)))
  (property "Value" "C0603C104K5RACTU" (at 54.61 147.32 90) (effects (font (size 1.524 1.524)) (justify right) (hide yes)))
  (property "Footprint" "part_library:C0603C104K5RACTU" (at 81.28 151.13 0) (effects (font (size 1.27 1.27)
    (italic yes)) (hide yes)))
  (property "Datasheet" "https://content.kemet.com/datasheets/KEM_C1002_X7R_SMD.pdf" (at 81.28 151.13 0) (effects (font (size 1.27 1.27)
    (italic yes)) (hide yes)))
  (property "Description" "" (at 81.28 151.13 0) (effects (font (size 1.27 1.27)) (hide yes)))
  (pin "2")
  (pin "1"))
 (symbol
  (lib_id "power:GND")
  (at 62.23 58.42 270)
  (unit 1)
  (exclude_from_sim no)
  (in_bom yes)
  (on_board yes)
  (dnp no)
  (fields_autoplaced yes)
  (property "Reference" "#PWR01" (at 55.88 58.42 0) (effects (font (size 1.27 1.27)) (hide yes)))
  (property "Value" "GND" (at 58.42 58.4199 90) (effects (font (size 1.27 1.27)) (justify right)))
  (property "Footprint" "" (at 62.23 58.42 0) (effects (font (size 1.27 1.27)) (hide yes)))
  (property "Datasheet" "" (at 62.23 58.42 0) (effects (font (size 1.27 1.27)) (hide yes)))
  (property "Description" "Power symbol creates a global label with name \"GND\" , ground" (at 62.23 58.42 0) (effects (font (size 1.27 1.27)) (hide yes)))
  (pin "1"))
 (symbol
  (lib_id "C0603C104K5RACTU:C0603C104K5RACTU")
  (at 77.47 182.88 90)
  (unit 1)
  (exclude_from_sim no)
  (in_bom yes)
  (on_board yes)
  (dnp no)
  (property "Reference" "C21" (at 81.28 177.7999 90) (effects (font (size 1.524 1.524)) (justify right)))
  (property "Value" "C0603C104K5RACTU" (at 50.8 179.07 90) (effects (font (size 1.524 1.524)) (justify right) (hide yes)))
  (property "Footprint" "part_library:C0603C104K5RACTU" (at 77.47 182.88 0) (effects (font (size 1.27 1.27)
    (italic yes)) (hide yes)))
  (property "Datasheet" "https://content.kemet.com/datasheets/KEM_C1002_X7R_SMD.pdf" (at 77.47 182.88 0) (effects (font (size 1.27 1.27)
    (italic yes)) (hide yes)))
  (property "Description" "" (at 77.47 182.88 0) (effects (font (size 1.27 1.27)) (hide yes)))
  (pin "2")
  (pin "1"))
 (symbol
  (lib_id "GRM188R60J106ME47D:GRM188R60J106ME47D")
  (at 76.2 55.88 90)
  (unit 1)
  (exclude_from_sim no)
  (in_bom yes)
  (on_board yes)
  (dnp no)
  (property "Reference" "C1" (at 80.01 50.7999 90) (effects (font (size 1.524 1.524)) (justify right)))
  (property "Value" "GRM188R60J106ME47D" (at 46.736 50.292 90) (effects (font (size 1.524 1.524)) (justify right)))
  (property "Footprint" "part_library:GRM188R60J106ME47D" (at 76.2 55.88 0) (effects (font (size 1.27 1.27)
    (italic yes)) (hide yes)))
  (property "Datasheet" "GRM188R60J106ME47D" (at 76.2 55.88 0) (effects (font (size 1.27 1.27)
    (italic yes)) (hide yes)))
  (property "Description" "" (at 76.2 55.88 0) (effects (font (size 1.27 1.27)) (hide yes)))
  (pin "2")
  (pin "1"))
 (symbol
  (lib_id "power:GND")
  (at 34.29 186.69 270)
  (unit 1)
  (exclude_from_sim no)
  (in_bom yes)
  (on_board yes)
  (dnp no)
  (fields_autoplaced yes)
  (property "Reference" "#PWR021" (at 27.94 186.69 0) (effects (font (size 1.27 1.27)) (hide yes)))
  (property "Value" "GND" (at 30.48 186.6899 90) (effects (font (size 1.27 1.27)) (justify right)))
  (property "Footprint" "" (at 34.29 186.69 0) (effects (font (size 1.27 1.27)) (hide yes)))
  (property "Datasheet" "" (at 34.29 186.69 0) (effects (font (size 1.27 1.27)) (hide yes)))
  (property "Description" "Power symbol creates a global label with name \"GND\" , ground" (at 34.29 186.69 0) (effects (font (size 1.27 1.27)) (hide yes)))
  (pin "1"))
 (symbol
  (lib_id "C0603C104K5RACTU:C0603C104K5RACTU")
  (at 151.13 152.4 90)
  (unit 1)
  (exclude_from_sim no)
  (in_bom yes)
  (on_board yes)
  (dnp no)
  (property "Reference" "C17" (at 153.416 146.558 90) (effects (font (size 1.524 1.524)) (justify right)))
  (property "Value" "C0603C104K5RACTU" (at 124.46 148.59 90) (effects (font (size 1.524 1.524)) (justify right) (hide yes)))
  (property "Footprint" "part_library:C0603C104K5RACTU" (at 151.13 152.4 0) (effects (font (size 1.27 1.27)
    (italic yes)) (hide yes)))
  (property "Datasheet" "https://content.kemet.com/datasheets/KEM_C1002_X7R_SMD.pdf" (at 151.13 152.4 0) (effects (font (size 1.27 1.27)
    (italic yes)) (hide yes)))
  (property "Description" "" (at 151.13 152.4 0) (effects (font (size 1.27 1.27)) (hide yes)))
  (pin "2")
  (pin "1"))
 (symbol
  (lib_id "GRM188R60J106ME47D:GRM188R60J106ME47D")
  (at 215.9 77.47 90)
  (unit 1)
  (exclude_from_sim no)
  (in_bom yes)
  (on_board yes)
  (dnp no)
  (property "Reference" "C12" (at 219.71 72.3899 90) (effects (font (size 1.524 1.524)) (justify right)))
  (property "Value" "GRM188R60J106ME47D" (at 219.456 74.93 90) (effects (font (size 1.524 1.524)) (justify right)))
  (property "Footprint" "part_library:GRM188R60J106ME47D" (at 215.9 77.47 0) (effects (font (size 1.27 1.27)
    (italic yes)) (hide yes)))
  (property "Datasheet" "GRM188R60J106ME47D" (at 215.9 77.47 0) (effects (font (size 1.27 1.27)
    (italic yes)) (hide yes)))
  (property "Description" "" (at 215.9 77.47 0) (effects (font (size 1.27 1.27)) (hide yes)))
  (pin "2")
  (pin "1"))
 (symbol
  (lib_id "power:GND")
  (at 36.83 154.94 270)
  (unit 1)
  (exclude_from_sim no)
  (in_bom yes)
  (on_board yes)
  (dnp no)
  (fields_autoplaced yes)
  (property "Reference" "#PWR016" (at 30.48 154.94 0) (effects (font (size 1.27 1.27)) (hide yes)))
  (property "Value" "GND" (at 33.02 154.9399 90) (effects (font (size 1.27 1.27)) (justify right)))
  (property "Footprint" "" (at 36.83 154.94 0) (effects (font (size 1.27 1.27)) (hide yes)))
  (property "Datasheet" "" (at 36.83 154.94 0) (effects (font (size 1.27 1.27)) (hide yes)))
  (property "Description" "Power symbol creates a global label with name \"GND\" , ground" (at 36.83 154.94 0) (effects (font (size 1.27 1.27)) (hide yes)))
  (pin "1"))
 (symbol
  (lib_id "TLV70018DCKR:TLV70018DCKR")
  (at 101.6 73.66 0)
  (unit 1)
  (exclude_from_sim no)
  (in_bom yes)
  (on_board yes)
  (dnp no)
  (property "Reference" "U5" (at 116.078 66.294 0) (effects (font (size 1.524 1.524))))
  (property "Value" "TLV70018DCKR" (at 129.54 66.04 0) (effects (font (size 1.524 1.524))))
  (property "Footprint" "part_library:TLV70018DCKR" (at 101.6 73.66 0) (effects (font (size 1.27 1.27)
    (italic yes)) (hide yes)))
  (property "Datasheet" "https://www.ti.com/lit/gpn/tlv700" (at 101.6 73.66 0) (effects (font (size 1.27 1.27)
    (italic yes)) (hide yes)))
  (property "Description" "" (at 101.6 73.66 0) (effects (font (size 1.27 1.27)) (hide yes)))
  (pin "1")
  (pin "2")
  (pin "3")
  (pin "4")
  (pin "5"))
 (symbol
  (lib_id "GCM188R71E105KA64D:GCM188R71E105KA64D")
  (at 180.34 101.6 90)
  (unit 1)
  (exclude_from_sim no)
  (in_bom yes)
  (on_board yes)
  (dnp no)
  (property "Reference" "C11" (at 184.404 98.044 90) (effects (font (size 1.524 1.524)) (justify right)))
  (property "Value" "GCM188R71E105KA64D" (at 183.896 102.616 90) (effects (font (size 1.524 1.524)) (justify right)))
  (property "Footprint" "part_library:GCM188R71E105KA64D" (at 180.34 101.6 0) (effects (font (size 1.27 1.27)
    (italic yes)) (hide yes)))
  (property "Datasheet" "GCM188R71E105KA64D" (at 180.34 101.6 0) (effects (font (size 1.27 1.27)
    (italic yes)) (hide yes)))
  (property "Description" "" (at 180.34 101.6 0) (effects (font (size 1.27 1.27)) (hide yes)))
  (pin "1")
  (pin "2"))
 (symbol
  (lib_id "C0603C104K5RACTU:C0603C104K5RACTU")
  (at 115.57 182.88 90)
  (unit 1)
  (exclude_from_sim no)
  (in_bom yes)
  (on_board yes)
  (dnp no)
  (property "Reference" "C15" (at 103.124 176.784 90) (effects (font (size 1.524 1.524)) (justify right)))
  (property "Value" "C0603C104K5RACTU" (at 88.9 179.07 90) (effects (font (size 1.524 1.524)) (justify right) (hide yes)))
  (property "Footprint" "part_library:C0603C104K5RACTU" (at 115.57 182.88 0) (effects (font (size 1.27 1.27)
    (italic yes)) (hide yes)))
  (property "Datasheet" "https://content.kemet.com/datasheets/KEM_C1002_X7R_SMD.pdf" (at 115.57 182.88 0) (effects (font (size 1.27 1.27)
    (italic yes)) (hide yes)))
  (property "Description" "" (at 115.57 182.88 0) (effects (font (size 1.27 1.27)) (hide yes)))
  (pin "2")
  (pin "1"))
 (symbol
  (lib_id "TLV70018DCKR:TLV70018DCKR")
  (at 101.6 97.79 0)
  (unit 1)
  (exclude_from_sim no)
  (in_bom yes)
  (on_board yes)
  (dnp no)
  (property "Reference" "U7" (at 116.332 89.916 0) (effects (font (size 1.524 1.524))))
  (property "Value" "TLV70018DCKR" (at 129.54 90.17 0) (effects (font (size 1.524 1.524))))
  (property "Footprint" "part_library:TLV70018DCKR" (at 101.6 97.79 0) (effects (font (size 1.27 1.27)
    (italic yes)) (hide yes)))
  (property "Datasheet" "https://www.ti.com/lit/gpn/tlv700" (at 101.6 97.79 0) (effects (font (size 1.27 1.27)
    (italic yes)) (hide yes)))
  (property "Description" "" (at 101.6 97.79 0) (effects (font (size 1.27 1.27)) (hide yes)))
  (pin "1")
  (pin "2")
  (pin "3")
  (pin "4")
  (pin "5"))
 (symbol
  (lib_id "power:GND")
  (at 217.17 102.87 0)
  (unit 1)
  (exclude_from_sim no)
  (in_bom yes)
  (on_board yes)
  (dnp no)
  (fields_autoplaced yes)
  (property "Reference" "#PWR011" (at 217.17 109.22 0) (effects (font (size 1.27 1.27)) (hide yes)))
  (property "Value" "GND" (at 217.17 107.95 0) (effects (font (size 1.27 1.27))))
  (property "Footprint" "" (at 217.17 102.87 0) (effects (font (size 1.27 1.27)) (hide yes)))
  (property "Datasheet" "" (at 217.17 102.87 0) (effects (font (size 1.27 1.27)) (hide yes)))
  (property "Description" "Power symbol creates a global label with name \"GND\" , ground" (at 217.17 102.87 0) (effects (font (size 1.27 1.27)) (hide yes)))
  (pin "1"))
 (symbol
  (lib_id "C0603C104K5RACTU:C0603C104K5RACTU")
  (at 99.06 151.13 90)
  (unit 1)
  (exclude_from_sim no)
  (in_bom yes)
  (on_board yes)
  (dnp no)
  (property "Reference" "C22" (at 102.87 146.0499 90) (effects (font (size 1.524 1.524)) (justify right)))
  (property "Value" "C0603C104K5RACTU" (at 72.39 147.32 90) (effects (font (size 1.524 1.524)) (justify right) (hide yes)))
  (property "Footprint" "part_library:C0603C104K5RACTU" (at 99.06 151.13 0) (effects (font (size 1.27 1.27)
    (italic yes)) (hide yes)))
  (property "Datasheet" "https://content.kemet.com/datasheets/KEM_C1002_X7R_SMD.pdf" (at 99.06 151.13 0) (effects (font (size 1.27 1.27)
    (italic yes)) (hide yes)))
  (property "Description" "" (at 99.06 151.13 0) (effects (font (size 1.27 1.27)) (hide yes)))
  (pin "2")
  (pin "1")))
